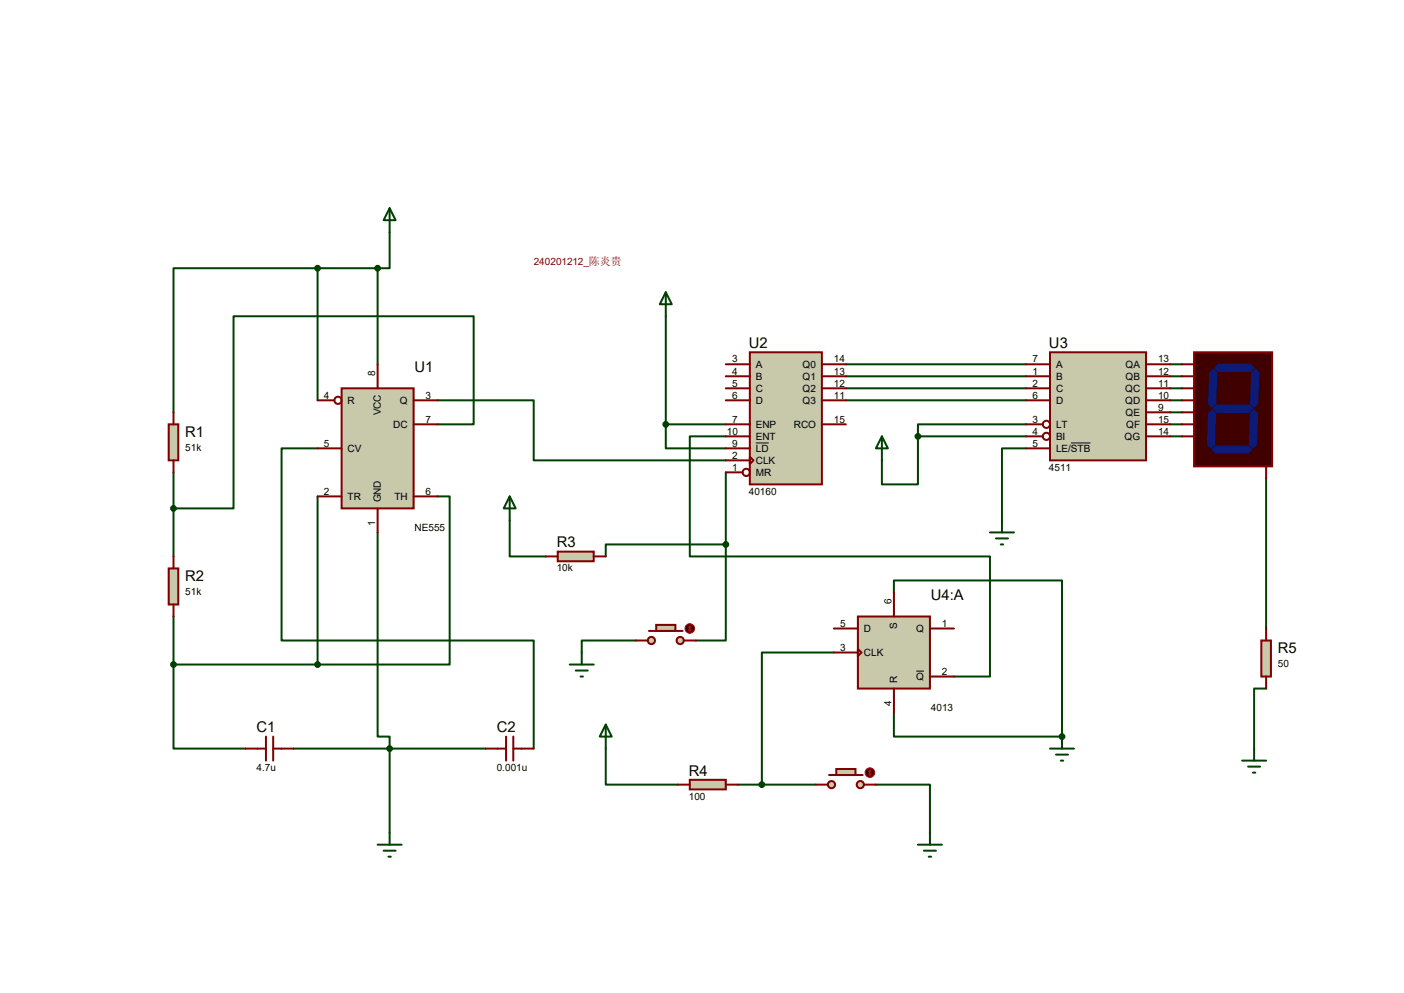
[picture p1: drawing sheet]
<svg xmlns="http://www.w3.org/2000/svg" width="297mm" height="210mm" viewBox="0 0 297 210" stroke-linecap="round" stroke-linejoin="round" font-family="sans-serif">
<g fill="none" stroke="#004000" stroke-width=".42">
<path d="M67.2 56.7h-30.5v30.5M67.2 56.7v28M67.2 56.7h12.7M79.9 56.7v20.3M82.4 49.1v7.6h-2.5M140.8 66.9v22.8M178.9 77h38.1M178.9 79.6h38.1M36.7 99.9v17.8M67.2 94.8h-7.6v40.7h53.3v22.8M92.6 89.7h7.6v-22.8h-50.8v40.6h-12.7M92.6 84.7h20.3v12.7h40.6"/>
<path d="M140.8 89.7v5.1h12.7M140.8 89.7h12.7M153.5 92.3h-7.6v25.4h63.5v25.4h-7.6M178.9 82.1h38.1M178.9 84.7h38.1M194.2 92.3v10.1h-7.6v-5M194.2 92.3h22.8M217 89.7h-22.8v2.6M217 94.8h-5v15.3M67.2 105v35.5M79.9 112.6v43.2h2.5v20.3M92.6 105h2.5v35.5h-27.9"/>
<path d="M36.7 130.4v10.1M36.7 140.5v17.8h15.2M36.7 140.5h30.5M62.1 158.3h40.6"/>
</g>
<circle cx="224.7" cy="155.8" r=".21" fill="#004000"/>
<g fill="none" stroke="#004000" stroke-width=".42">
<path d="M247.5 77h2.6M247.5 79.6h2.6M153.5 99.9v15.2M247.5 82.1h2.6M247.5 84.7h2.6M247.5 87.2h2.6M247.5 89.7h2.6M247.5 92.3h2.6M107.8 110.1v7.6h7.6M153.5 115.1h-25.4v2.6M153.5 115.1v20.4h-6.3M267.8 101.2v31.7"/>
<path d="M134.5 135.5h-11.4v2.5M176.4 138h-15.2v27.9M189.1 125.3v-2.5h35.6v33h-35.6v-5.1M128.1 158.3v7.6h15.3M267.8 145.6h-2.5v12.7M156.1 165.9h16.5M185.3 165.9h11.4v10.2"/>
</g>
<path d="M72.3 82.1h15.2v25.4h-15.2z" fill="#c8c8aa" stroke="#800000" stroke-width=".42"/>
<g fill="none" stroke="#800000" stroke-width=".42">
<path d="M79.9 77v5.1M67.2 84.7h3.5M67.2 94.8h5.1M87.5 84.7h5.1M87.5 89.7h5.1M67.2 105h5.1M79.9 107.5v5.1M87.5 105h5.1"/>
<circle cx="71.5" cy="84.7" r=".76"/>
</g>
<path d="M35.7 89.7h2v7.7h-2z" fill="#c8c8aa" stroke="#800000" stroke-width=".42"/>
<path d="M36.7 87.2v2.5M36.7 97.4v2.5" fill="none" stroke="#800000" stroke-width=".42"/>
<path d="M35.7 120.2h2v7.6h-2z" fill="#c8c8aa" stroke="#800000" stroke-width=".42"/>
<path d="M36.7 117.7v2.5M36.7 127.8v2.6M51.9 158.3h4.4M56.3 155.8v5.1M57.8 155.8v5.1M57.8 158.3h4.3M102.7 158.3h4.4M107.1 155.8v5.1M108.6 158.3h4.3M108.6 155.8v5.1" fill="none" stroke="#800000" stroke-width=".42"/>
<path d="M82.4 44l1.3 2.6h-2.5zM82.4 44v5.1M79.9 178.6h5.1M81.2 179.9h2.5M82.4 176.1v2.5M82.2 181.2h.5" fill="none" stroke="#004000" stroke-width=".42"/>
<g fill="#004000" stroke="#004000" stroke-width=".42">
<circle cx="82.4" cy="158.3" r=".51"/>
<circle cx="67.2" cy="56.7" r=".51"/>
<circle cx="79.9" cy="56.7" r=".51"/>
<circle cx="36.7" cy="107.5" r=".51"/>
<circle cx="36.7" cy="140.5" r=".51"/>
<circle cx="67.2" cy="140.5" r=".51"/>
</g>
<path d="M158.6 74.5h15.3v27.9h-15.3z" fill="#c8c8aa" stroke="#800000" stroke-width=".42"/>
<g fill="none" stroke="#800000" stroke-width=".42">
<path d="M153.5 77h5.1M153.5 79.6h5.1M173.9 77h5M173.9 79.6h5M153.5 82.1h5.1M153.5 84.7h5.1M153.5 89.7h5.1M153.5 92.3h5.1M153.5 94.8h5.1M153.5 97.4h5.1M153.5 99.9h3.6M158.6 96.6l.8 .8-.8 .7z"/>
<path d="M173.9 82.1h5M173.9 84.7h5M173.9 89.7h5"/>
<circle cx="157.9" cy="99.9" r=".76"/>
</g>
<path d="M159.9 93.7h2.7" fill="none" stroke="#000" stroke-width=".21"/>
<path d="M222.1 74.5h20.3v22.9h-20.3z" fill="#c8c8aa" stroke="#800000" stroke-width=".42"/>
<g fill="none" stroke="#800000" stroke-width=".42">
<path d="M217 77h5.1M217 79.6h5.1M242.4 77h5.1M242.4 79.6h5.1M217 82.1h5.1M217 84.7h5.1M217 89.7h3.6M217 92.3h3.6M217 94.8h5.1M242.4 82.1h5.1M242.4 84.7h5.1M242.4 89.7h5.1"/>
<path d="M242.4 92.3h5.1M242.4 87.2h5.1"/>
<circle cx="221.4" cy="92.3" r=".76"/>
<circle cx="221.4" cy="89.7" r=".76"/>
</g>
<path d="M226.6 93.7h4.1" fill="none" stroke="#000" stroke-width=".21"/>
<path d="M140.8 61.8l1.3 2.5h-2.5zM140.8 61.8v5.1M186.6 92.3l1.2 2.5h-2.5zM186.6 92.3v5.1M209.4 112.6h5.1M210.7 113.9h2.5M211.7 115.1h.5M212 110.1v2.5" fill="none" stroke="#004000" stroke-width=".42"/>
<g fill="#004000" stroke="#004000" stroke-width=".42">
<circle cx="140.8" cy="89.7" r=".51"/>
<circle cx="194.2" cy="92.3" r=".51"/>
</g>
<path d="M181.5 130.4h15.2v15.2h-15.2z" fill="#c8c8aa" stroke="#800000" stroke-width=".42"/>
<path d="M176.4 132.9h5.1M176.4 138h5.1M181.5 137.2l.7 .8-.7 .8zM189.1 125.3v5.1M196.7 132.9h5.1M189.1 145.6v5.1M196.7 143.1h5.1" fill="none" stroke="#800000" stroke-width=".42"/>
<path d="M193.8 141.9h1.7" fill="none" stroke="#000" stroke-width=".21"/>
<path d="M118 116.7h7.6v2h-7.6z" fill="#c8c8aa" stroke="#800000" stroke-width=".42"/>
<path d="M115.4 117.7h2.6M125.6 117.7h2.5" fill="none" stroke="#800000" stroke-width=".42"/>
<path d="M145.9 164.9h7.6v2.1h-7.6z" fill="#c8c8aa" stroke="#800000" stroke-width=".42"/>
<path d="M143.4 165.9h2.5M153.5 165.9h2.6" fill="none" stroke="#800000" stroke-width=".42"/>
<path d="M266.8 135.5h2.1v7.6h-2.1z" fill="#c8c8aa" stroke="#800000" stroke-width=".42"/>
<path d="M267.8 132.9v2.6M267.8 143.1v2.5" fill="none" stroke="#800000" stroke-width=".42"/>
<g fill="none" stroke="#004000" stroke-width=".42">
<path d="M107.8 105l1.3 2.5h-2.5zM107.8 105v5.1M123.1 138v2.5M120.5 140.5h5.1M121.8 141.8h2.5M122.8 143.1h.5M128.1 153.2l1.3 2.6h-2.5zM128.1 153.2v5.1M222.1 158.3h5.1M223.4 159.6h2.5M224.7 155.8v2.5M265.3 158.3v2.6"/>
<path d="M194.2 178.6h5.1M195.5 179.9h2.5M196.7 176.1v2.5M224.4 160.9h.5M262.8 160.9h5M264 162.1h2.6M265 163.4h.6M196.5 181.2h.5"/>
</g>
<g fill="#004000" stroke="#004000" stroke-width=".42">
<circle cx="224.7" cy="155.8" r=".51"/>
<circle cx="161.2" cy="165.9" r=".51"/>
<circle cx="153.5" cy="115.1" r=".51"/>
</g>
<path d="M252.6 74.5h16.5v24.1h-16.5z" fill="#400000" stroke="#800000" stroke-width=".42"/>
<g fill="#0c1a78" stroke="#0c1a78" stroke-width=".21">
<path d="M256.9 77.8l.8-.8h6.8l.8 .8-.8 .8h-6.8z"/>
<path d="M264.8 78.8l.8-.7 .7 .7-.2 6.6-.8 .8-.8-.8z"/>
<path d="M256.7 86.4l.7-.7h6.9l.7 .7-.7 .8h-6.9z"/>
<path d="M255.9 78.8l.8-.7 .7 .7-.2 6.6-.8 .8-.7-.8z"/>
<path d="M265.3 86.7l.8 .8-.3 6.6-.8 .7-.7-.7 .2-6.6z"/>
<path d="M256.4 95.1l.8-.8h6.8l.8 .8-.8 .7h-6.8z"/>
<path d="M255.7 87.5l.7-.8 .8 .8-.3 6.6-.7 .7-.8-.7z"/>
</g>
<path d="M250.1 77h2.5M250.1 79.6h2.5M250.1 82.1h2.5M250.1 84.7h2.5M250.1 87.2h2.5M250.1 89.7h2.5M250.1 92.3h2.5M267.8 98.6v2.6" fill="none" stroke="#800000" stroke-width=".42"/>
<g fill="#c8c8aa" stroke="#800000" stroke-width=".42">
<circle cx="143.9" cy="135.5" r=".76"/>
<circle cx="137.8" cy="135.5" r=".76"/>
</g>
<path d="M137.3 133.4h7.1" fill="none" stroke="#800000" stroke-width=".42"/>
<path d="M138.8 132.2h4.1v1.2h-4.1z" fill="#c8c8aa" stroke="#800000" stroke-width=".42"/>
<path d="M134.5 135.5h2.5M144.7 135.5h2.5" fill="none" stroke="#800000" stroke-width=".42"/>
<circle cx="145.9" cy="132.9" r="1.02" fill="#400000" stroke="#f00" stroke-width=".21"/>
<path d="M145.7 133.2l.2 .2M145.9 132.4v1M145.9 132.4l-.2 .3M145.9 132.4l.3 .3M146.2 133.2l-.3 .2" fill="none" stroke="#f00" stroke-width=".21"/>
<g fill="#c8c8aa" stroke="#800000" stroke-width=".42">
<circle cx="182" cy="165.9" r=".76"/>
<circle cx="175.9" cy="165.9" r=".76"/>
</g>
<path d="M175.4 163.9h7.1" fill="none" stroke="#800000" stroke-width=".42"/>
<path d="M176.9 162.6h4.1v1.3h-4.1z" fill="#c8c8aa" stroke="#800000" stroke-width=".42"/>
<path d="M172.6 165.9h2.5M182.8 165.9h2.5" fill="none" stroke="#800000" stroke-width=".42"/>
<circle cx="184" cy="163.4" r="1.02" fill="#400000" stroke="#f00" stroke-width=".21"/>
<path d="M183.8 163.7l.2 .2M184 162.9v1M184 162.9l-.2 .3M184 162.9l.3 .3M184.3 163.7l-.3 .2" fill="none" stroke="#f00" stroke-width=".21"/>
<g font-size="3.1">
<text x="158.4" y="73.6">U2</text>
<text x="221.9" y="73.6">U3</text>
<text x="87.7" y="78.7">U1</text>
<text x="39.2" y="92.4">R1</text>
<text x="117.8" y="115.8">R3</text>
<text x="39.2" y="122.9">R2</text>
<text x="196.9" y="127">U4:A</text>
<text x="270.3" y="138.1">R5</text>
<text x="54.3" y="154.9">C1</text>
<text x="105.1" y="154.9">C2</text>
<text x="145.7" y="164">R4</text>
</g>
<text font-size="2.1" fill="#800000" x="112.9" y="56.1">240201212_陈炎贵</text>
<g font-size="2.1">
<text x="154.9" y="76.7">3</text>
<text x="159.9" y="77.8">A</text>
<text x="169.8" y="77.8">Q0</text>
<text x="176.4" y="76.7">14</text>
<text x="218.4" y="76.7">7</text>
<text x="223.4" y="77.8">A</text>
<text x="238.1" y="77.8">QA</text>
<text x="245" y="76.7">13</text>
<text x="79.4" y="79.6" transform="rotate(-90 79.4 79.6)">8</text>
<text x="154.9" y="79.2">4</text>
<text x="154.9" y="81.7">5</text>
<text x="159.9" y="80.3">B</text>
<text x="159.9" y="82.9">C</text>
<text x="169.8" y="80.3">Q1</text>
<text x="169.8" y="82.9">Q2</text>
<text x="176.4" y="79.2">13</text>
<text x="176.4" y="81.7">12</text>
<text x="218.4" y="79.2">1</text>
<text x="218.4" y="81.7">2</text>
<text x="223.4" y="80.3">B</text>
<text x="223.4" y="82.9">C</text>
<text x="238" y="82.9">QC</text>
<text x="238.1" y="80.3">QB</text>
<text x="245" y="79.2">12</text>
<text x="245" y="81.7">11</text>
<text x="68.5" y="84.3">4</text>
<text x="73.5" y="85.4">R</text>
<text x="80.6" y="87.8" transform="rotate(-90 80.6 87.8)">VCC</text>
<text x="84.6" y="85.4">Q</text>
<text x="90" y="89.4">7</text>
<text x="90" y="84.3">3</text>
<text x="154.9" y="84.3">6</text>
<text x="154.9" y="89.4">7</text>
<text x="159.9" y="85.4">D</text>
<text x="169.8" y="85.4">Q3</text>
<text x="176.4" y="84.3">11</text>
<text x="176.4" y="89.4">15</text>
<text x="218.4" y="84.3">6</text>
<text x="218.4" y="89.4">3</text>
<text x="223.4" y="85.4">D</text>
<text x="238" y="85.4">QD</text>
<text x="238.1" y="88">QE</text>
<text x="245" y="84.3">10</text>
<text x="245" y="86.8">9</text>
<text x="245" y="89.4">15</text>
<text x="39.2" y="95.3">51k</text>
<text x="68.5" y="94.4">5</text>
<text x="73.5" y="95.6">CV</text>
<text x="83.2" y="90.5">DC</text>
<text x="153.8" y="91.9">10</text>
<text x="154.9" y="94.4">9</text>
<text x="159.9" y="90.5">ENP</text>
<text x="159.9" y="93">ENT</text>
<text x="159.9" y="95.6">LD</text>
<text x="167.9" y="90.5">RCO</text>
<text x="218.4" y="91.9">4</text>
<text x="218.4" y="94.4">5</text>
<text x="223.4" y="90.5">LT</text>
<text x="223.4" y="93">BI</text>
<text x="223.4" y="95.6">LE/STB</text>
<text x="237.9" y="93">QG</text>
<text x="238.3" y="90.5">QF</text>
<text x="245" y="91.9">14</text>
<text x="154.9" y="97">2</text>
<text x="154.9" y="99.5">1</text>
<text x="159.9" y="98.1">CLK</text>
<text x="159.9" y="100.7">MR</text>
<text x="221.9" y="99.5">4511</text>
<text x="68.5" y="104.6">2</text>
<text x="73.5" y="105.7">TR</text>
<text x="80.6" y="106.3" transform="rotate(-90 80.6 106.3)">GND</text>
<text x="83.4" y="105.7">TH</text>
<text x="90" y="104.6">6</text>
<text x="158.4" y="104.6">40160</text>
<text x="79.4" y="111.3" transform="rotate(-90 79.4 111.3)">1</text>
<text x="87.7" y="112.2">NE555</text>
<text x="39.2" y="125.8">51k</text>
<text x="117.8" y="120.9">10k</text>
<text x="188.6" y="127.8" transform="rotate(-90 188.6 127.8)">6</text>
<text x="177.8" y="132.5">5</text>
<text x="177.8" y="137.6">3</text>
<text x="182.8" y="133.7">D</text>
<text x="189.8" y="133.1" transform="rotate(-90 189.8 133.1)">S</text>
<text x="193.8" y="133.7">Q</text>
<text x="199.3" y="132.5">1</text>
<text x="182.8" y="138.8">CLK</text>
<text x="193.8" y="143.8">Q</text>
<text x="199.3" y="142.7">2</text>
<text x="270.3" y="141">50</text>
<text x="188.6" y="149.4" transform="rotate(-90 188.6 149.4)">4</text>
<text x="189.8" y="144.4" transform="rotate(-90 189.8 144.4)">R</text>
<text x="196.9" y="150.3">4013</text>
<text x="54.3" y="163">4.7u</text>
<text x="105.1" y="163">0.001u</text>
<text x="145.7" y="169.1">100</text>
</g>
</svg>
